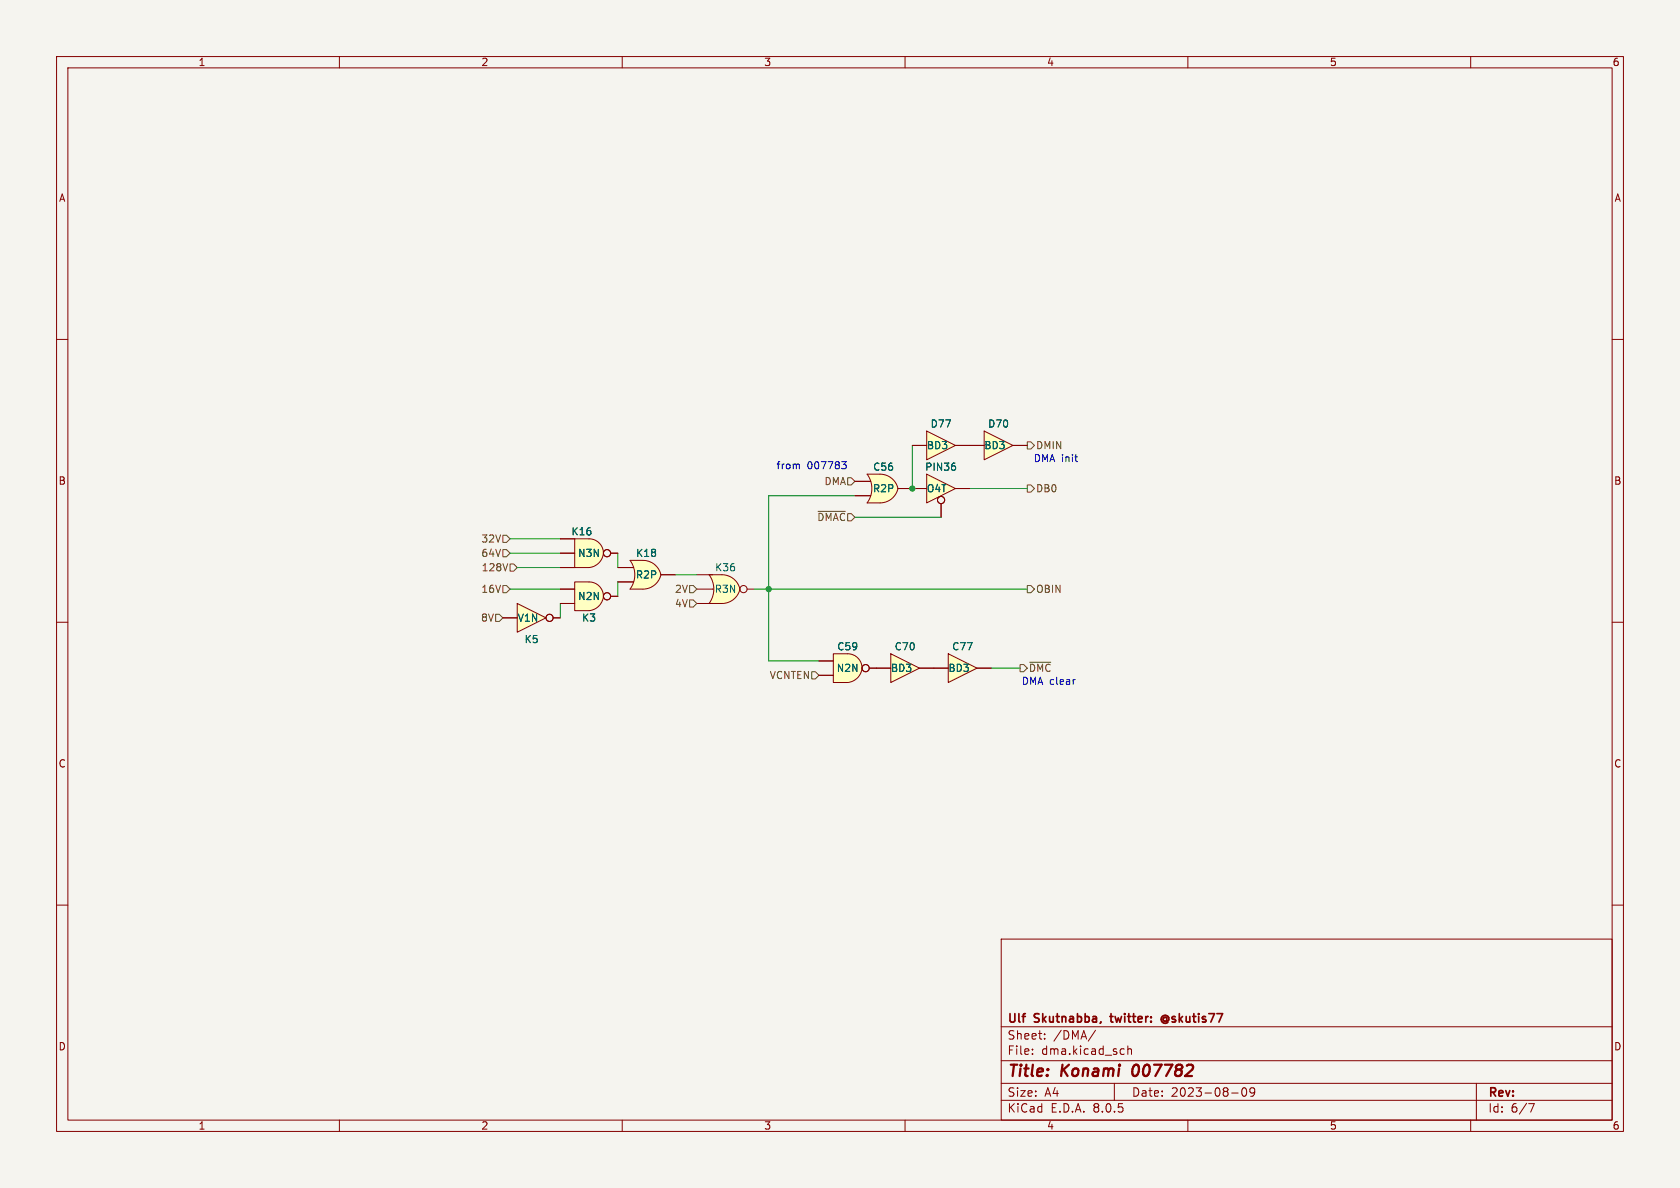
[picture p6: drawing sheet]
<svg xmlns="http://www.w3.org/2000/svg" width="297mm" height="210mm" viewBox="0 0 297 210" stroke-linecap="round" stroke-linejoin="round" font-family="sans-serif">
<path d="M0 0h297v210h-297z" fill="#f5f4ef" stroke="#f5f4ef" stroke-width=".18"/>
<g fill="none" stroke="#840000" stroke-width=".18">
<path d="M10 10h277v190h-277zM12 12h273v186h-273zM60 10v2M110 10v2M160 10v2M210 10v2M260 10v2M10 60h2M285 60h2M10 110h2M285 110h2M10 160h2"/>
<path d="M285 160h2M177 166h108v32h-108zM60 198v2M110 198v2M160 198v2M177 194.5h108M177 191.5h108M177 187.5h108M177 181.5h108M182.5 186.3v.1M182.5 185.5v.1M184.7 183.6v.1"/>
<path d="M184.7 182.8v.1M193.7 182.1l-1.3 2M197 191.5v3M198.6 185.4l.1 .1M198.7 186.3l-.1 .1M199.4 184.9v1.5M199.4 185.5l.2-.1 .4 .1v.9M210 198v2M217.7 193.2h1.2M219.7 192.4l.2-.1a.81 .81 0 0 1 .6 .6 .81 .81 0 0 1-.3 .8l-.2 .1a.81 .81 0 0 1-.3-1.4zM221.8 192.9l-.3 .3h-.3l-.2-.3 .1-.5 .4-.1 .2 .1a.99 .99 0 0 1-.3 1.4h-.3M260 198v2"/>
<path d="M261 191.5v6.5M270.2 195.1h1l-.6 1.5"/>
</g>
<path d="M200.4 188.6a1.52 1.52 0 0 0 0 1.5" fill="none" stroke="#840000" stroke-width=".4"/>
<path d="M196.2 179.7h.6M206.2 179.9a.36 .36 0 0 0-.5 0 .36 .36 0 0 0 0 .5 .36 .36 0 0 0 .5 .1M206.3 179.5a.71 .71 0 0 0-1 .7 .71 .71 0 0 0 1 .6" fill="none" stroke="#840000" stroke-width=".3"/>
<path d="M163.8 76.2l5.1 2.5-5.1 2.6z" fill="#ffffc2"/>
<path d="M161.3 78.7h2.5M163.8 76.2l5.1 2.5-5.1 2.6zM168.9 78.7h2.5" fill="none" stroke="#840000" stroke-width=".18"/>
<path d="M174 76.2l5.1 2.5-5.1 2.6z" fill="#ffffc2"/>
<path d="M171.4 78.7h2.6M174 76.2l5.1 2.5-5.1 2.6zM179.1 78.7h2.5" fill="none" stroke="#840000" stroke-width=".18"/>
<path d="M91.4 106.7l5.1 2.5-5.1 2.6z" fill="#ffffc2"/>
<g fill="none" stroke="#840000" stroke-width=".18">
<path d="M88.9 109.2h2.5M91.4 106.7l5.1 2.5-5.1 2.6zM97.8 109.2h1.3"/>
<circle cx="97.2" cy="109.2" r=".63"/>
</g>
<path d="M127.6 103.4l3.2 .7a3.3 3.3 0 0 1-3.2 2.6z" fill="#ffffc2" stroke="#ffffc2" stroke-width=".18"/>
<path d="M125.3 101.6h2.3" fill="none" stroke="#ffffc2" stroke-width=".18"/>
<path d="M125.3 101.6h2.3v5.1h-2.3a4.3 4.3 0 0 0 0-5.1z" fill="#ffffc2"/>
<g fill="#ffffc2" stroke="#ffffc2" stroke-width=".18">
<path d="M127.6 101.6a3.2 3.2 0 0 1 3.2 2.5l-3.2 .7z"/>
<path d="M113.7 100.9l3.1 .7a3.3 3.3 0 0 1-3.1 2.5z"/>
</g>
<g fill="none" stroke="#840000" stroke-width=".18">
<path d="M123.2 101.6h4.4a3.1 3.1 0 0 1 3.2 2.7 3.3 3.3 0 0 1-3.2 2.4M123.2 106.7h2.8M123.2 104.1h2.8M125.4 101.6a4.3 4.3 0 0 1 0 5.1M132.1 104.1h1.2"/>
<circle cx="131.4" cy="104.1" r=".63"/>
</g>
<path d="M125.3 106.7h2.3z" fill="#840000" stroke="#840000" stroke-width=".18"/>
<path d="M111.4 99.1h2.3" fill="none" stroke="#ffffc2" stroke-width=".18"/>
<path d="M111.4 99.1h2.3v5h-2.3a4.3 4.3 0 0 0 0-5z" fill="#ffffc2"/>
<g fill="#ffffc2" stroke="#ffffc2" stroke-width=".18">
<path d="M113.7 99.1a3.2 3.2 0 0 1 3.1 2.5l-3.1 .7z"/>
<path d="M149.6 117.8l2.8 .3a2.82 2.82 0 0 1-2.5 2.6z"/>
</g>
<path d="M109.2 102.9h2.8M109.2 100.3h2.8M116.8 101.6a3.3 3.3 0 0 0-3.1-2.5h-2.3a4.3 4.3 0 0 1 0 5M116.8 101.6h2.6M116.8 101.6a3.3 3.3 0 0 1-3.1 2.5" fill="none" stroke="#840000" stroke-width=".18"/>
<path d="M111.4 104.1h2.3z" fill="#840000" stroke="#840000" stroke-width=".18"/>
<path d="M147.3 115.6h2.6v5.1h-2.6z" fill="#ffffc2"/>
<path d="M149.9 115.6a2.54 2.54 0 0 1 2.5 2.5h-2.5z" fill="#ffffc2" stroke="#ffffc2" stroke-width=".18"/>
<g fill="none" stroke="#840000" stroke-width=".18">
<path d="M144.8 119.4h2.5M144.8 116.8h2.5M147.3 115.6h2.6a2.53 2.53 0 0 1 2.5 2.4 2.53 2.53 0 0 1-2.3 2.6l-2.8 .1zM153.7 118.1h1.2"/>
<circle cx="153" cy="118.1" r=".63"/>
</g>
<path d="M157.5 115.6l5.1 2.5-5.1 2.6z" fill="#ffffc2"/>
<path d="M154.9 118.1h2.6M157.5 115.6l5.1 2.5-5.1 2.6zM162.6 118.1h2.5" fill="none" stroke="#840000" stroke-width=".18"/>
<path d="M167.6 115.6l5.1 2.5-5.1 2.6z" fill="#ffffc2"/>
<path d="M165.1 118.1h2.5M167.6 115.6l5.1 2.5-5.1 2.6zM172.7 118.1h2.6" fill="none" stroke="#840000" stroke-width=".18"/>
<path d="M163.8 83.8l5.1 2.6-5.1 2.5z" fill="#ffffc2"/>
<g fill="none" stroke="#840000" stroke-width=".18">
<path d="M161.3 86.4h2.5M163.8 83.8l5.1 2.6-5.1 2.5zM166.4 89v2.4M168.9 86.4h2.5"/>
<circle cx="166.4" cy="88.4" r=".63"/>
</g>
<path d="M168.9 82.5v.5" fill="none" stroke="#006464" stroke-width=".18"/>
<path d="M155.6 85.7l3.2 .7a3.3 3.3 0 0 1-3.2 2.5z" fill="#ffffc2" stroke="#ffffc2" stroke-width=".18"/>
<path d="M153.3 83.8h2.3" fill="none" stroke="#ffffc2" stroke-width=".18"/>
<path d="M153.3 83.8h2.3v5.1h-2.3a4.3 4.3 0 0 0 0-5.1z" fill="#ffffc2"/>
<g fill="#ffffc2" stroke="#ffffc2" stroke-width=".18">
<path d="M155.6 83.8a3.2 3.2 0 0 1 3.1 2.6l-3.1 .7z"/>
<path d="M103.9 97.5l2.8 .3a2.82 2.82 0 0 1-2.6 2.5z"/>
</g>
<path d="M151.1 87.6h2.8M151.1 85.1h2.8M153.3 83.8h2.3a3.2 3.2 0 0 1 3.1 2.6M153.3 83.8a4.3 4.3 0 0 1 0 5.1M158.7 86.4h2.6M158.8 86.4a3.3 3.3 0 0 1-3.2 2.5" fill="none" stroke="#840000" stroke-width=".18"/>
<path d="M153.3 88.9h2.3z" fill="#840000" stroke="#840000" stroke-width=".18"/>
<path d="M101.6 95.3h2.5v5h-2.5z" fill="#ffffc2"/>
<g fill="#ffffc2" stroke="#ffffc2" stroke-width=".18">
<path d="M104.1 95.3a2.54 2.54 0 0 1 2.6 2.5h-2.6z"/>
<path d="M103.9 105.1l2.8 .3a2.82 2.82 0 0 1-2.6 2.6z"/>
</g>
<g fill="none" stroke="#840000" stroke-width=".18">
<path d="M99.1 97.8h2.5M99.1 95.3h2.5M101.6 95.3h2.5a2.53 2.53 0 0 1 2.6 2.4 2.53 2.53 0 0 1-2.3 2.6h-2.8zM107.9 97.8h1.3M99.1 100.3h2.5"/>
<circle cx="107.3" cy="97.8" r=".63"/>
</g>
<path d="M101.6 102.9h2.5v5.1h-2.5z" fill="#ffffc2"/>
<path d="M104.1 102.9a2.54 2.54 0 0 1 2.6 2.5h-2.6z" fill="#ffffc2" stroke="#ffffc2" stroke-width=".18"/>
<g fill="none" stroke="#840000" stroke-width=".18">
<path d="M161.3 78.7h2.5M168.9 78.7h5.1M179.1 78.7h2.5M99.1 97.8h2.5M99.1 95.3h2.5M107.9 97.8h1.3M151.1 87.6h2.8M151.1 85.1h2.8M158.7 86.4h5.1M166.4 89v2.4M168.9 86.4h2.5M88.9 109.2h2.5"/>
<path d="M97.8 109.2h1.3M99.1 106.7h2.5M99.1 104.1h2.5M99.1 100.3h2.5M101.6 102.9h2.5a2.53 2.53 0 0 1 2.6 2.4 2.53 2.53 0 0 1-2.3 2.6l-2.8 .1zM107.9 105.4h1.3M109.2 100.3h2.8M109.2 102.9h2.8M116.8 101.6h2.6M144.8 119.4h2.5M144.8 116.8h2.5M153.7 118.1h3.8"/>
<path d="M162.6 118.1h5M172.7 118.1h2.6"/>
<circle cx="107.3" cy="97.8" r=".63"/>
<circle cx="166.4" cy="88.4" r=".63"/>
<circle cx="97.2" cy="109.2" r=".63"/>
<circle cx="107.3" cy="105.4" r=".63"/>
<circle cx="153" cy="118.1" r=".63"/>
</g>
<g fill="none" stroke="#725600" stroke-width=".18">
<path d="M181.6 78.1h.6l.7 .6-.7 .7h-.6zM88.9 97.2h.6l.7 .6-.7 .6h-.6zM88.9 94.6h.6l.7 .7-.7 .6h-.6zM90.2 99.7h.6l.6 .6-.6 .7h-.6zM144.6 90.4h4.8M149.9 84.5h.6l.6 .6-.6 .6h-.6zM181.6 85.7h.6l.7 .7-.7 .6h-.6zM87.6 108.6h.7l.6 .6-.6 .7h-.7zM88.9 103.5h.6l.7 .6-.7 .7h-.6zM121.9 106h.7l.6 .7-.6 .6h-.7zM121.9 103.5h.7l.6 .6-.6 .7h-.7zM143.5 118.7h.6l.7 .7-.7 .6h-.6z"/>
<path d="M180.3 117.5h.7l.6 .6-.6 .6h-.7zM181.6 103.5h.6l.7 .6-.7 .7h-.6zM182 117.1h3.8"/>
</g>
<path d="M141.1 82l.2 .2v.7M148.8 81.6h.8l-.4 .5 .3 .1 .1 .4-.2 .3h-.4M190 80.8h.5M190.4 81.6h.1M190 120.1h.1" fill="none" stroke="#0000c2" stroke-width=".18"/>
<g fill="none" stroke="#009600" stroke-width=".18">
<path d="M161.3 78.7v7.7M90.2 97.8h8.9M90.2 95.3h8.9M109.2 97.8v2.5M151.1 87.6h-15.2v29.2h8.9M151.1 91.4h15.3M171.4 86.4h10.2M90.2 104.1h8.9M91.4 100.3h7.7M99.1 106.7v2.5M109.2 102.9v2.5M119.4 101.6h3.8"/>
<path d="M133.3 104.1h48.3M175.3 118.1h5"/>
</g>
<path d="M168.9 82.5v.5" fill="none" stroke="#006464" stroke-width=".18"/>
<g fill="#009600" stroke="#009600" stroke-width=".18">
<circle cx="135.9" cy="104.1" r=".46"/>
<circle cx="161.3" cy="86.4" r=".46"/>
</g>
<g font-size="2.8" fill="#840000">
<text x="178" y="190.9">Title:</text>
<text x="187.7" y="190.9">Konami</text>
<text x="201" y="190.9">007782</text>
</g>
<g font-size="2.1" fill="#840000">
<text x="178" y="184">Sheet:</text>
<text x="178" y="181.2">Ulf</text>
<text x="183" y="181.2">Skutnabba,</text>
<text x="186.2" y="184">/DMA/</text>
<text x="197.1" y="181.2">twitter:</text>
<text x="206.6" y="181.2">@skutis77</text>
<text x="178" y="186.7">File:</text>
<text x="184.1" y="186.7">dma.kicad_sch</text>
<text x="178" y="196.9">KiCad</text>
<text x="178" y="194.1">Size:</text>
<text x="184.7" y="194.1">A4</text>
<text x="185.7" y="196.9">E.D.A.</text>
<text x="193.3" y="196.9">8.0.5</text>
<text x="200" y="194.1">Date:</text>
<text x="207" y="194.1">2023-08-09</text>
<text x="263" y="194.3">Rev:</text>
<text x="263" y="196.9">Id:</text>
<text x="267.1" y="196.9">6/7</text>
</g>
<g font-size="1.8" fill="#840000">
<text x="35" y="11.9">1</text>
<text x="85" y="11.9">2</text>
<text x="135" y="11.9">3</text>
<text x="185" y="11.9">4</text>
<text x="235" y="11.9">5</text>
<text x="285" y="11.9">6</text>
<text x="10.3" y="35.9">A</text>
<text x="285.3" y="35.9">A</text>
<text x="10.3" y="85.9">B</text>
<text x="285.3" y="85.9">B</text>
<text x="10.3" y="135.9">C</text>
<text x="285.3" y="135.9">C</text>
<text x="10.3" y="185.9">D</text>
<text x="285.3" y="185.9">D</text>
<text x="35" y="199.9">1</text>
<text x="85" y="199.9">2</text>
<text x="135" y="199.9">3</text>
<text x="185" y="199.9">4</text>
<text x="235" y="199.9">5</text>
<text x="285" y="199.9">6</text>
</g>
<g font-size="1.8" fill="#006464">
<text x="164.4" y="75.8">D77</text>
<text x="174.6" y="75.8">D70</text>
<text x="154.3" y="83.4">C56</text>
<text x="163.5" y="83.4">PIN36</text>
<text x="163.8" y="79.6">BD3</text>
<text x="173.9" y="79.6">BD3</text>
<text x="154.2" y="87.2">R2P</text>
<text x="163.8" y="87.2">O4T</text>
<text x="100.9" y="94.8">K16</text>
<text x="102.1" y="98.7">N3N</text>
<text x="112.4" y="98.7">K18</text>
<text x="126.3" y="101.2">K36</text>
<text x="102.1" y="106.3">N2N</text>
<text x="112.3" y="102.5">R2P</text>
<text x="126.3" y="105">R3N</text>
<text x="91.4" y="110.1">V1N</text>
<text x="92.6" y="113.9">K5</text>
<text x="102.8" y="110.1">K3</text>
<text x="147.8" y="119">N2N</text>
<text x="147.9" y="115.2">C59</text>
<text x="157.4" y="119">BD3</text>
<text x="158.1" y="115.2">C70</text>
<text x="167.6" y="119">BD3</text>
<text x="168.2" y="115.2">C77</text>
</g>
<g font-size="1.8" fill="#0000c2">
<text x="137.2" y="83.2">from</text>
<text x="142.7" y="83.2">007783</text>
<text x="182.7" y="81.9">DMA init</text>
<text x="181.8" y="119">~{DMC}</text>
<text x="180.5" y="121.3">DMA clear</text>
</g>
<g font-size="1.8" fill="#725600">
<text x="183.1" y="79.6">DMIN</text>
<text x="145.7" y="86">DMA</text>
<text x="183.1" y="87.2">DB0</text>
<text x="144.4" y="92.3">~{DMAC}</text>
<text x="85" y="98.7">64V</text>
<text x="85" y="96.1">32V</text>
<text x="85.1" y="101.2">128V</text>
<text x="85" y="105">16V</text>
<text x="119.2" y="107.5">4V</text>
<text x="119.2" y="105">2V</text>
<text x="183.1" y="105">OBIN</text>
<text x="84.9" y="110.1">8V</text>
<text x="136" y="120.2">VCNTEN</text>
</g>
</svg>
